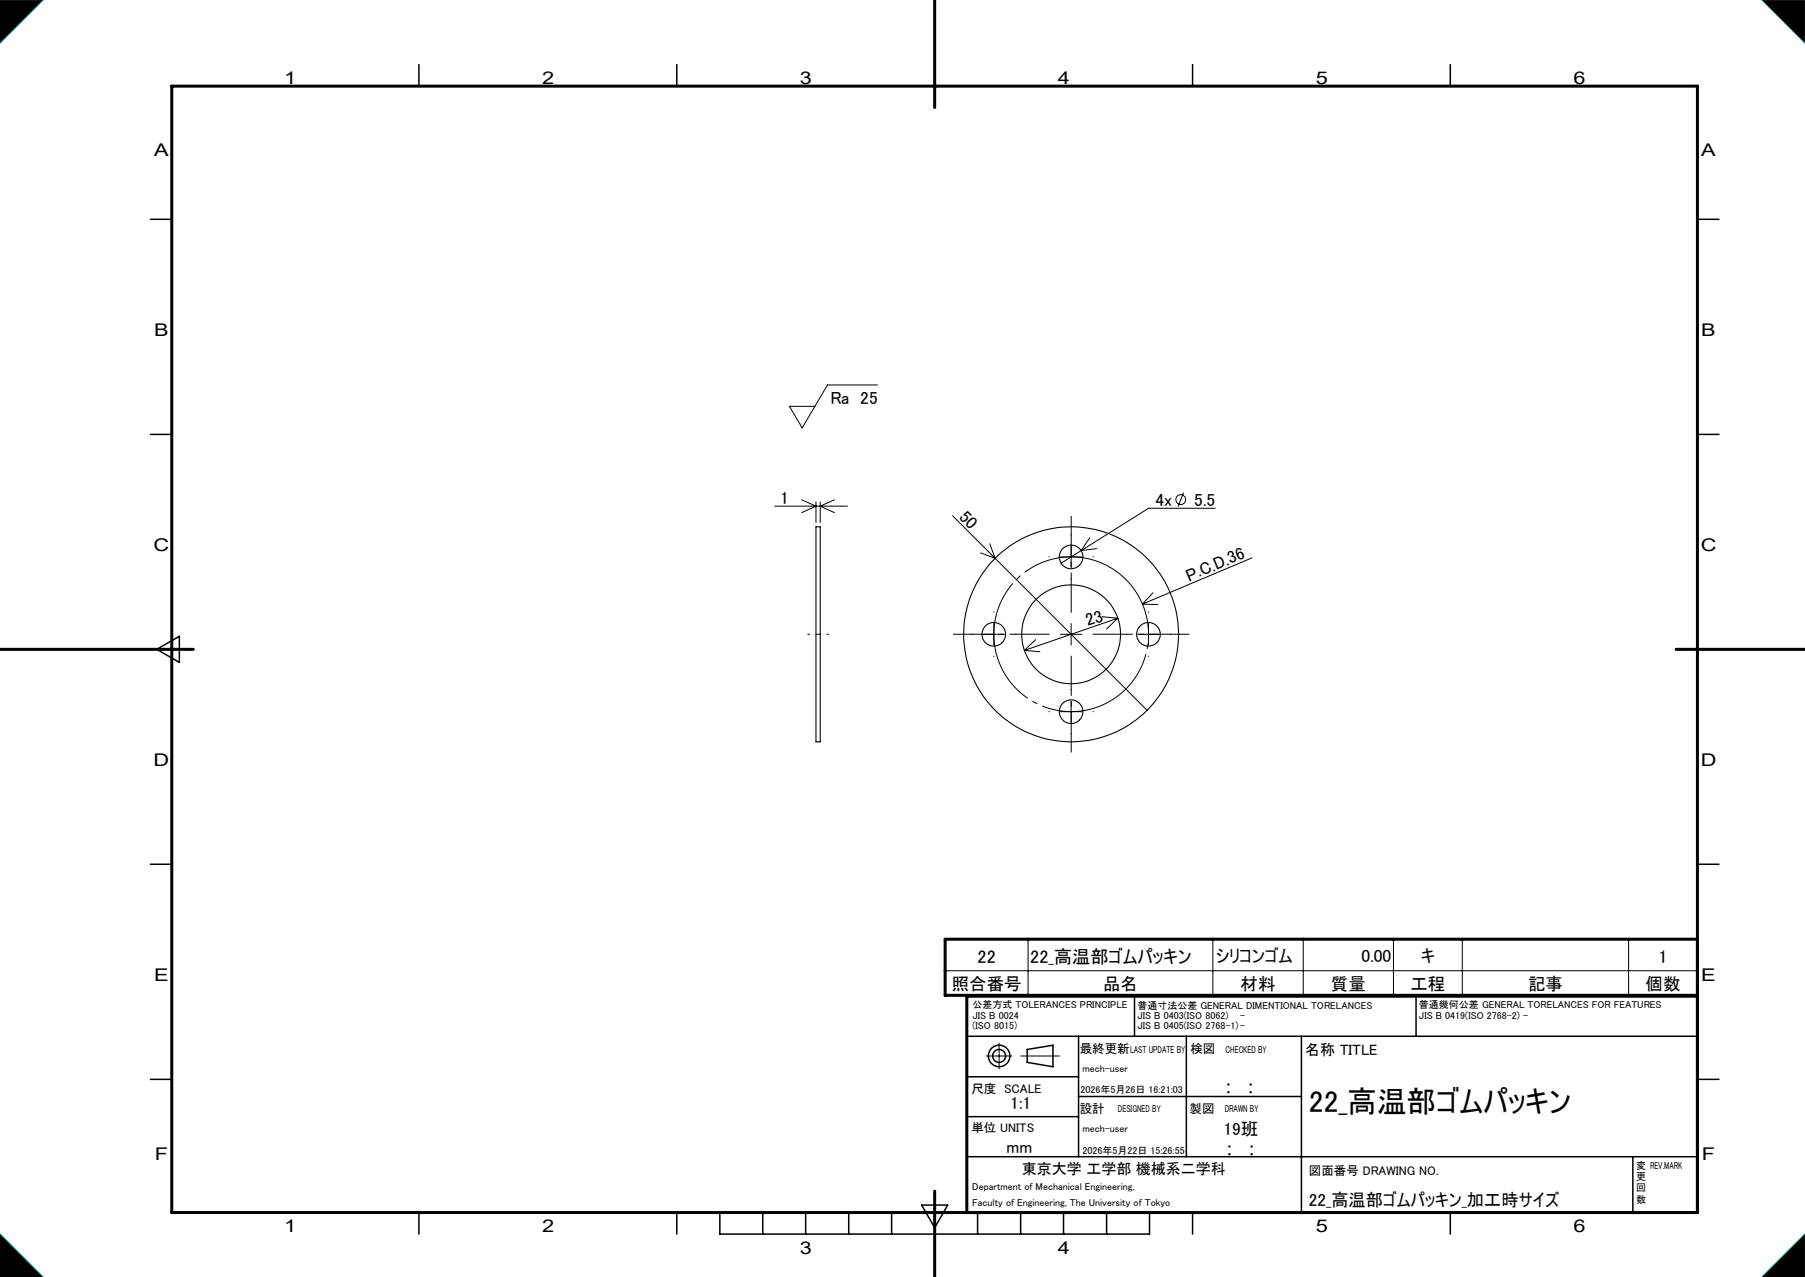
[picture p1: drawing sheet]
<svg xmlns="http://www.w3.org/2000/svg" width="420mm" height="297mm" viewBox="0 0 420 297" stroke-linecap="round" stroke-linejoin="round" font-family="sans-serif">
<g fill="none" stroke="#000" stroke-width=".25">
<path d="M189.9 122.5h1v50h-1z"/>
<circle cx="249.2" cy="129.5" r="2.75"/>
<circle cx="231.2" cy="147.5" r="2.74"/>
<circle cx="249.2" cy="147.5" r="11.5"/>
<circle cx="249.2" cy="147.5" r="25"/>
<circle cx="267.2" cy="147.5" r="2.75"/>
<circle cx="249.2" cy="165.5" r="2.75"/>
</g>
<g fill="none" stroke="#000" stroke-width=".35">
<path d="M97.5 15v5M157.5 15v5M277.5 15v5M337.5 15v5M35 51h5M395 51h5M35 101h5M395 101h5M36.5 151l5.2-3v6.1zM35 201h5M395 201h5M264 231.7v9.3"/>
<path d="M329.5 231.7v9.3M35 251h5M225 241h170M225 250.4h26M225 259.7h26M245 248.1v-5l-6 1v3l6 1M251 241v28M251 255h51.8M276 241v28M302.8 241v41M395 251h5M225 269h170"/>
<path d="M379.9 269v13M97.5 282v5M157.5 282v5M167.5 282v5h100v-5M177.5 282v5M187.5 282v5M197.5 282v5M207.5 282v5M214.5 280.3h6l-3 5.2zM227.5 282v5M237.5 282v5M247.5 282v5"/>
<path d="M257.5 282v5M277.5 282v5M337.5 282v5"/>
<circle cx="232.5" cy="245.6" r="2.5"/>
<circle cx="232.5" cy="245.6" r="1.5"/>
</g>
<g fill="none" stroke="#000" stroke-width=".23">
<path d="M0 0h10l-10 10zM410 0h10v10zM204.2 89.5h-11.7l-5.8 10-3-5h5.9M180.3 117.7h16.9M186.5 116.2l3.4 1.5-3.4 1.5M189.9 116.7v4.8M190.9 116.7v4.8M194.2 116.2l-3.3 1.5 3.3 1.5M221.7 119.9l45.2 45.3M275.4 114.6l-1.3 3.2M282.8 118.2h-15.5l-20.4 12.8M230.3 126.5l1.3 3.4-3.4-1.3"/>
<path d="M246.7 129.5h5M249.2 127v5M253.6 125.1l-2 3 3.6-.5M268.3 137.9l-2.5 2.6M291.3 129.7l-25.5 10.8M228.7 147.5h5.1M231.2 145v5M238.4 151.3l3.6 .3M241 148.8l-2.6 2.5M246.7 147.5h5M249.2 145v5M256.5 143.4l3.6 .4"/>
<path d="M260.1 143.8l-21.7 7.5M260.1 143.8l-2.6 2.5M264.7 147.5h5M265.8 140.5l3.7 .1M267.2 145v5M246.7 165.5h5M249.2 163v5M239.2 218.4v13.1M282.2 218.4v13.1M303.2 218.4v13.1M324.2 218.4v13.1M340.3 218.4v13.1"/>
<path d="M379 218.4v13.1M219.9 225.8h175.1M229.5 245.6h6M232.5 242.6v6M237.5 245.6h9M0 287l10 10h-10zM410 297l10-10v10z"/>
<circle cx="274.7" cy="116.2" r="1.14"/>
</g>
<path d="M217.5 0v25M40 20h355v262h-355zM0 151h45M390 151h30M395 218.4h-175.1v13.1h175.1M395 231.7h-170v50.3M217.5 277v20" fill="none" stroke="#000" stroke-width=".7"/>
<path d="M0 0h10l-10 10zM410 0h10v10zM0 287l10 10h-10zM410 297l10-10v10z" fill="none" stroke="#0ff" stroke-width=".23"/>
<path d="M0 0v10l10-10zM410 0l10 10v-10zM410 297h10v-10zM0 287v10h10z" fill-rule="evenodd" fill="#000"/>
<path d="M257.7 131.6a18 18 0 0 0-26.4 16.1 18 18 0 0 0 26.8 15.5 18 18 0 0 0 .6-31l-1-.6" fill="none" stroke="#000" stroke-width=".23" stroke-dasharray="30.5 1.3 1.3 1.3" stroke-dashoffset="10.1" stroke-linecap="butt"/>
<path d="M187.9 147.5h5" fill="none" stroke="#000" stroke-width=".23" stroke-dasharray="30.5 1.3 1.3 1.3" stroke-dashoffset="29.9" stroke-linecap="butt"/>
<path d="M244.3 147.5h-22.5M249.3 142.5v-22.5M249.3 152.5v22.5M254.3 147.5h22.5" fill="none" stroke="#000" stroke-width=".23" stroke-dasharray="30.5 1.3 1.3 1.3" stroke-dashoffset="21.1" stroke-linecap="butt"/>
<g fill="none" stroke="#000" stroke-width=".23" stroke-dasharray="30.5 1.3 1.3 1.3" stroke-linecap="butt">
<path d="M244.3 129.5h-.3M249.3 124.5v-.2M249.3 134.5v.3M254.3 129.5h.2M226.3 147.5h-.3M231.3 142.5v-.2M231.3 152.5v.3M236.3 147.5h.2M262.3 147.5h-.3M267.3 142.5v-.2M267.3 152.5v.3M272.3 147.5h.2"/>
<path d="M244.3 165.5h-.3M249.3 160.5v-.2M249.3 170.5v.3M254.3 165.5h.2"/>
</g>
<text font-size="7" x="304.6" y="258.7">22_高温部ゴムパッキン</text>
<g font-size="4.2">
<text x="227.5" y="223.9">22</text>
<text x="239.7" y="223.9">22_高温部ゴムパッキン</text>
<text x="385.9" y="223.9">1</text>
</g>
<g font-size="4.1">
<text x="66.1" y="19.6">1</text>
<text x="126.1" y="19.6">2</text>
<text x="186.1" y="19.6">3</text>
<text x="246.1" y="19.6">4</text>
<text x="306.1" y="19.6">5</text>
<text x="366.1" y="19.6">6</text>
<text x="35.9" y="36.3">A</text>
<text x="395.9" y="36.3">A</text>
<text x="35.9" y="78.1">B</text>
<text x="395.9" y="78.1">B</text>
<text x="193.2" y="93.9">Ra 25</text>
<text x="181.5" y="117.1">1</text>
<text x="268.9" y="117.6">4x</text>
<text x="277.9" y="117.6">5.5</text>
<text x="222.9" y="120.4" transform="rotate(45 222.9 120.4)">50</text>
<text x="35.8" y="128.1">C</text>
<text x="395.8" y="128.1">C</text>
<text x="276.7" y="135.3" transform="rotate(-23 276.7 135.3)">P.C.D.36</text>
<text x="253.1" y="145.7" transform="rotate(-19 253.1 145.7)">23</text>
<text x="35.8" y="178.1">D</text>
<text x="395.8" y="178.1">D</text>
<text x="282.7" y="223.8">シリコンゴム</text>
<text x="316.8" y="223.8">0.00</text>
<text x="330.6" y="223.8">キ</text>
<text x="35.9" y="228.1">E</text>
<text x="221.4" y="230.3">照合番号</text>
<text x="256.7" y="230.3">品名</text>
<text x="288.7" y="230.3">材料</text>
<text x="309.7" y="230.3">質量</text>
<text x="328.2" y="230.3">工程</text>
<text x="355.5" y="230.3">記事</text>
<text x="382.9" y="230.3">個数</text>
<text x="395.9" y="228.1">E</text>
<text x="235.1" y="257.9">1:1</text>
<text x="285.2" y="254.2">:</text>
<text x="290.4" y="254.2">:</text>
<text x="284.7" y="264">19班</text>
<text x="36" y="269.8">F</text>
<text x="234.2" y="268.3">mm</text>
<text x="285.4" y="268.7">:</text>
<text x="290.6" y="268.7">:</text>
<text x="396" y="269.8">F</text>
<text x="304.6" y="280.5">22_高温部ゴムパッキン_加工時サイズ</text>
<text x="66.1" y="286.6">1</text>
<text x="126.1" y="286.6">2</text>
<text x="306.1" y="286.6">5</text>
<text x="366.1" y="286.6">6</text>
<text x="186.1" y="291.6">3</text>
<text x="246.1" y="291.6">4</text>
</g>
<g font-size="3.5">
<text x="303.7" y="245.4">名称 TITLE</text>
<text x="237.7" y="273">東京大学 工学部 機械系二学科</text>
</g>
<g font-size="2.9">
<text x="251.3" y="244.9">最終更新</text>
<text x="277" y="244.9">検図</text>
<text x="226" y="254.1">尺度 SCALE</text>
<text x="226" y="263.2">単位 UNITS</text>
<text x="251.3" y="258.7">設計</text>
<text x="276.8" y="258.8">製図</text>
<text x="304.6" y="273.3">図面番号 DRAWING NO.</text>
</g>
<g font-size="2.3">
<text x="226.3" y="234.5">公差方式 TOLERANCES PRINCIPLE</text>
<text x="226.3" y="236.9">JIS B 0024</text>
<text x="226.3" y="239.3">(ISO 8015)</text>
<text x="264.7" y="234.6">普通寸法公差 GENERAL DIMENTIONAL TORELANCES</text>
<text x="264.7" y="237">JIS B 0403(ISO 8062)</text>
<text x="264.7" y="239.4">JIS B 0405(ISO 2768-1)-</text>
<text x="288.6" y="237">-</text>
<text x="330.2" y="234.5">普通幾何公差 GENERAL TORELANCES FOR FEATURES</text>
<text x="330.2" y="236.9">JIS B 0419(ISO 2768-2) -</text>
<text x="263" y="244.9">LAST UPDATE BY</text>
<text x="285.2" y="244.8">CHECKED BY</text>
<text x="251.9" y="249.4">mech-user</text>
<text x="251.4" y="254.1">2026年5月26日 16:21:03</text>
<text x="251.9" y="263.3">mech-user</text>
<text x="260.1" y="258.7">DESIGNED BY</text>
<text x="285" y="258.7">DRAWN BY</text>
<text x="251.9" y="268.3">2026年5月22日 15:26:55</text>
<text x="380.7" y="274.4">更</text>
<text x="380.7" y="271.8">変 REV.MARK</text>
<text x="226.2" y="280.5">Faculty of Engineering, The University of Tokyo</text>
<text x="226.2" y="276.8">Department of Mechanical Engineering,</text>
<text x="380.7" y="279.7">数</text>
<text x="380.7" y="277.1">回</text>
</g>
</svg>
